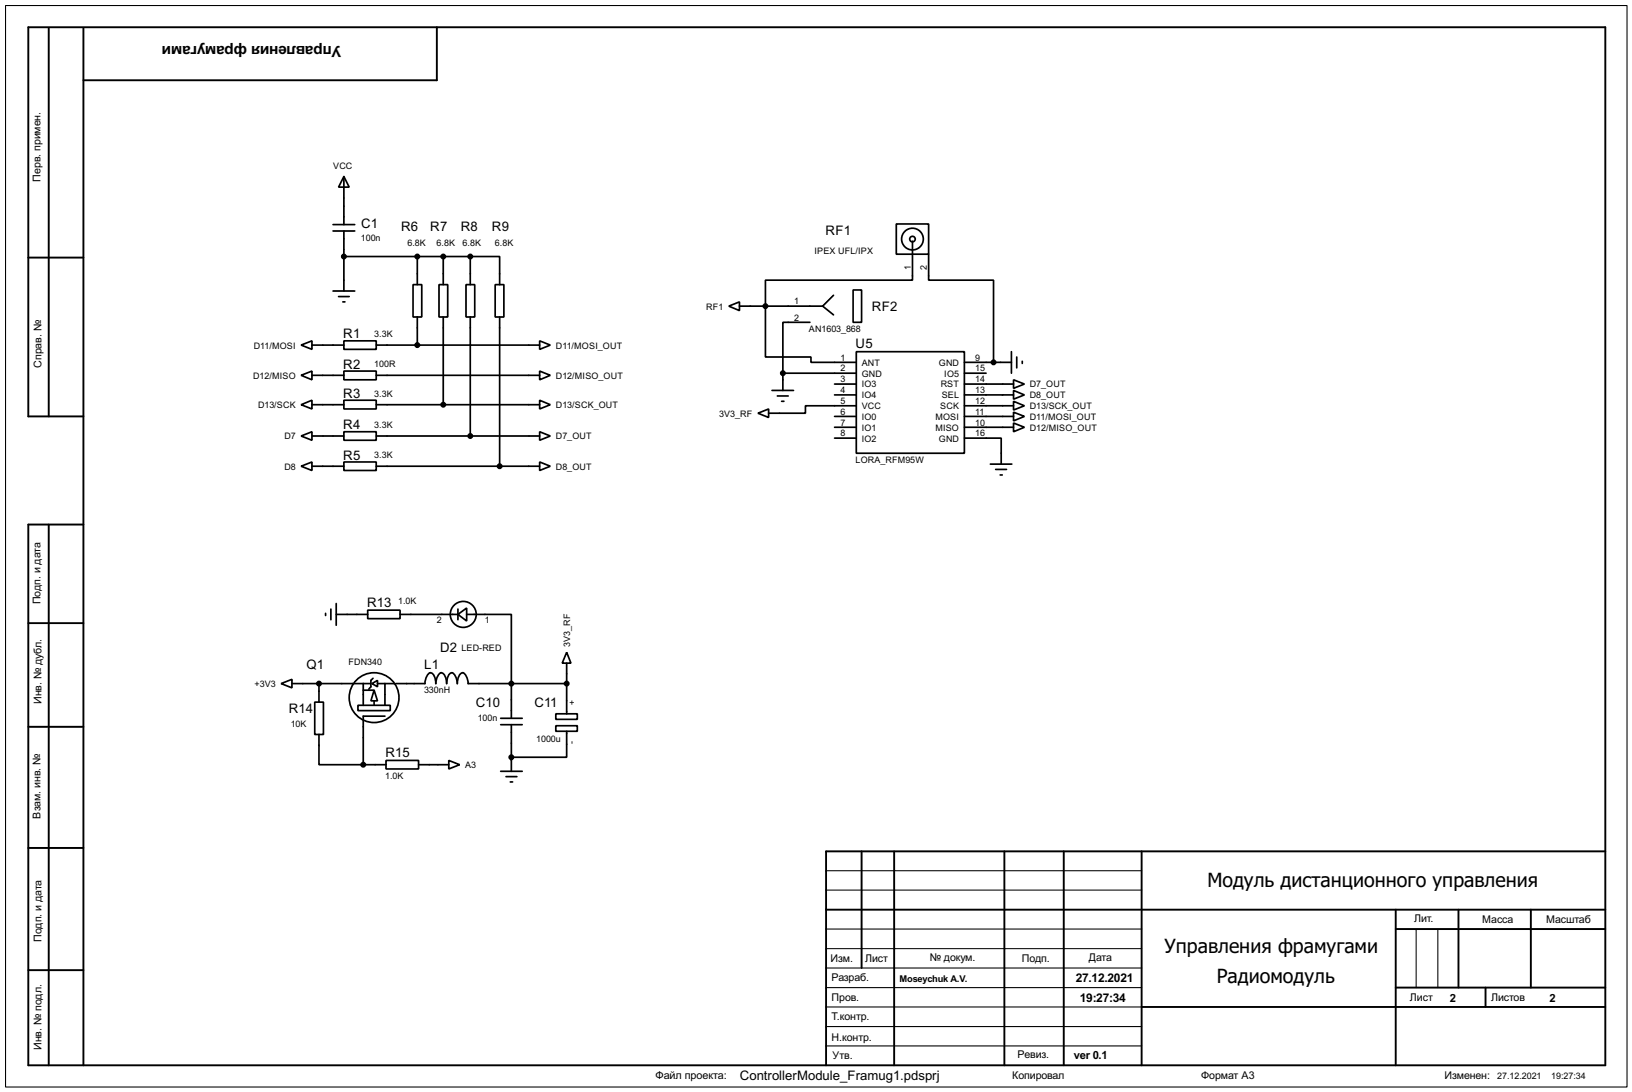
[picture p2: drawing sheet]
<svg xmlns="http://www.w3.org/2000/svg" width="383mm" height="256mm" viewBox="0 0 383 256" stroke-linecap="round" stroke-linejoin="round" font-family="sans-serif">
<path d="M1.3 1.3h381v254h-381zM194.1 218.2h74.2M194.1 209.1h74.2M194.1 204.5h74.2M332.8 218.2v13.8M337.9 218.2v13.8M194.1 222.8h74.2M194.1 232h74.2M194.1 236.5h74.2M194.1 227.4h74.2M194.1 241.1h74.2M194.1 245.7h74.2" fill="none" stroke="#000" stroke-width=".25"/>
<g fill="none" stroke="#000" stroke-width=".45">
<path d="M11.5 6.7v91.1M19.6 6.7v243.5M102.7 6.4v12.5h-83.1M6.7 60.5h12.9M19.6 97.8h-12.9v-91.4h370.5v243.8h-370.5v-127h12.9M11.5 123.2v127M6.7 146.4h12.9M6.7 170.7h12.9M6.7 199.2h12.9M202.5 200v27.4M210.1 200v50.2M236 200v50.2"/>
<path d="M250 200v50.2M268.3 200v50.2M377.2 200h-183.1v50.2M194.1 213.7h183.1M328 213.7v36.5M328 218.2h49.2M342.7 213.7v18.3M359.7 213.7v18.3M6.7 227.9h12.9M268.3 236.5h108.9M328 232h49.2M349.1 232v4.5"/>
</g>
<g fill="none" stroke="#000" stroke-width=".4">
<path d="M78.3 54.3h5.1M78.3 52.8h5.1M80.8 41.5l1.3 2.5h-2.5zM80.8 41.5v11.3M80.8 54.3v14.1M210.6 52.6h7.6v7.1h-7.6zM214.4 56.7v9.1h-34.5v18.1h10.7v1.2h10.6M218.2 59.7v6.1h15.3v19.3M78.3 68.4h5.1M79.6 69.7h2.5M80.6 70.9h.5M80.8 60.3h29.7"/>
<path d="M97.1 66.9h2v7.6h-2zM98.1 60.3v6.6M98.1 74.5v6.6M103.2 66.9h2v7.6h-2zM104.2 60.3v6.6M104.2 74.5v20.6M109.5 66.9h2.1v7.6h-2.1zM110.5 60.3h6.9v6.6M110.5 60.3v6.6M110.5 74.5v27.9M116.4 66.9h2v7.6h-2zM117.4 74.5v35"/>
<path d="M171.3 71.9l2.5-1v2.1zM173.8 71.9h19.5M190.3 75.7h-6.3v12M193.3 71.9l2.6 2.1M195.9 69.4l-2.6 2.5M200.5 68.1h2v7.6h-2zM70.8 81.1l2.5-1v2zM70.8 88.2l2.5-1v2zM70.8 95.1l2.5-1.1v2.1zM73.3 81.1h7.5M73.3 88.2h7.5M73.3 95.1h7.5"/>
<path d="M80.8 80.1h7.6v2h-7.6zM80.8 87.2h7.6v2h-7.6zM80.8 94h7.6v2.1h-7.6zM88.4 81.1h38.4M88.4 88.2h38.4M88.4 95.1h38.4M126.8 80.1l2.5 1-2.5 1zM126.8 87.2l2.5 1-2.5 1zM126.8 94l2.5 1.1-2.5 1zM178.1 97.1l2.5-1v2zM181.4 91.7h5.1M182.7 93h2.5"/>
<path d="M183.7 94.3h.5M184 87.7v4M184 87.7h17.2M196.1 97.8h5.1M196.1 92.8h5.1M196.1 90.2h5.1M201.2 82.6h25.4v23.9h-25.4zM201.2 95.3h-11.9v1.8h-8.7M226.6 87.7h5.1M226.6 95.3h11.6M226.6 97.8h11.6M226.6 92.8h11.6"/>
<path d="M226.6 90.2h11.6M226.6 85.1h11.1M237.7 82.6v5.1M238.2 94.3l2.5 1-2.5 1zM238.2 99.4l2.5 1-2.5 1zM238.2 96.8l2.5 1-2.5 1.1zM238.2 91.7l2.5 1.1-2.5 1zM238.2 89.2l2.5 1-2.5 1zM238.9 83.9v2.5M240.2 84.9v.5M70.8 102.4l2.5-1v2zM70.8 109.5l2.5-1v2z"/>
<path d="M73.3 102.4h7.5M73.3 109.5h7.5M80.8 101.4h7.6v2h-7.6zM80.8 108.5h7.6v2h-7.6zM88.4 102.4h38.4M88.4 109.5h38.4M126.8 101.4l2.5 1-2.5 1zM126.8 108.5l2.5 1-2.5 1zM196.1 100.4h5.1M196.1 102.9h5.1M226.6 102.9h8.7v6.1M226.6 100.4h11.6"/>
<path d="M232.7 109h5.1M234 110.3h2.5M235 111.6h.5M76.5 144.1v.5M77.8 143.1v2.5M79 144.3h7.4M79 141.8v5.1M86.4 143.3h7.6v2h-7.6zM87.7 159.3l-.5 .5v1.5l-.5 .6M94 144.3h13.6M107.6 144.3l2.1-1.5v3.1zM107.6 143.1v2.5"/>
<path d="M109.7 144.3h10.5v24.4M133.2 153.2l1 2.6h-2.1zM133.2 155.8v11.9M66.1 160.6l2.5-1v2zM68.6 160.6h18.6M74 164.9h2v7.6h-2zM75 172.5v7.1h10.4M75 160.6v4.3M84.1 165.7h7.6v1.2h-7.6zM85.4 179.6h5.3M85.4 160.6v5.1M85.4 162.1h2.5"/>
<path d="M87.4 160.6l1.3-.8v1.5zM87.9 162.1l.8 2.5h-1.5zM87.9 164.6v1.1M88.7 160.6h4.1M90.5 168.2h-5.1v11.4M90.5 160.6v5.1M90.7 178.6h7.7v2h-7.7zM93 160.6h6.9l.2-1.3a1.82 1.82 0 0 1 1-1.3 2.31 2.31 0 0 1 1.3 2.6l.2-1.3a1.82 1.82 0 0 1 1.1-1.3 2.37 2.37 0 0 1 1.3 2.6v-.7a2.08 2.08 0 0 1 1.2-1.9 2.75 2.75 0 0 1 1.3 2.6 2.37 2.37 0 0 1 1.3-2.6 2.75 2.75 0 0 1 1.2 2.6h23.2M98.4 179.6h7.1M105.5 178.6l2.5 1-2.5 1zM117.7 170.2h5M117.7 168.7h5"/>
<path d="M120.2 170.2v11M130.6 167.7h5.1v1.3h-5.1zM130.6 170.5h5.1v1.3h-5.1zM133.2 171.8v6.1h-13M117.7 181.2h5M118.9 182.4h2.6M119.9 183.7h.6"/>
<circle cx="214.4" cy="56.2" r="2.55"/>
<circle cx="214.4" cy="56.2" r=".65"/>
<circle cx="108.8" cy="144.3" r="3.1"/>
<circle cx="87.9" cy="163.9" r="5.9"/>
</g>
<g fill="#000" stroke="#000" stroke-width=".4">
<circle cx="80.8" cy="60.3" r=".5"/>
<circle cx="98" cy="60.3" r=".5"/>
<circle cx="104.1" cy="60.3" r=".5"/>
<circle cx="110.5" cy="60.3" r=".5"/>
<circle cx="179.8" cy="71.9" r=".5"/>
<circle cx="98" cy="81.1" r=".5"/>
<circle cx="104.1" cy="95.1" r=".5"/>
<circle cx="183.9" cy="87.7" r=".5"/>
<circle cx="233.4" cy="85.1" r=".5"/>
<circle cx="110.5" cy="102.4" r=".5"/>
<circle cx="117.4" cy="109.5" r=".5"/>
<circle cx="74.9" cy="160.6" r=".5"/>
<circle cx="85.3" cy="179.6" r=".5"/>
<circle cx="120.1" cy="177.9" r=".5"/>
<circle cx="120.1" cy="160.6" r=".5"/>
<circle cx="133.1" cy="160.6" r=".5"/>
</g>
<g font-size="5.6">
<text x="283.7" y="208.3">Модуль дистанционного управления</text>
<text x="273.7" y="223.8">Управления фрамугами</text>
<text x="285.9" y="230.9">Радиомодуль</text>
</g>
<text font-size="4.1" x="80.1" y="10.8" transform="rotate(-180 80.1 10.8)">Управления фрамугами</text>
<g font-size="3.5">
<text x="84.9" y="53.6">C1</text>
<text x="94.3" y="54.3">R6</text>
<text x="101.1" y="54.3">R7</text>
<text x="108.3" y="54.3">R8</text>
<text x="115.6" y="54.3">R9</text>
<text x="194" y="55.3">RF1</text>
<text x="204.9" y="73.2">RF2</text>
<text x="80.7" y="79.5">R1</text>
<text x="201.1" y="81.8">U5</text>
<text x="80.7" y="86.6">R2</text>
<text x="80.7" y="93.5">R3</text>
<text x="80.7" y="100.9">R4</text>
<text x="80.7" y="108">R5</text>
<text x="86.3" y="142.5">R13</text>
<text x="103.4" y="153.2">D2</text>
<text x="72" y="157.2">Q1</text>
<text x="99.7" y="157.2">L1</text>
<text x="67.9" y="167.6">R14</text>
<text x="111.8" y="166.1">C10</text>
<text x="125.6" y="166">C11</text>
<text x="90.6" y="177.8">R15</text>
<text x="173.8" y="253.6">ControllerModule_Framug1.pdsprj</text>
</g>
<g font-size="3.2">
<text x="252.8" y="230.7">27.12.2021</text>
<text x="253.8" y="235.4">19:27:34</text>
</g>
<g font-size="3">
<text x="340.7" y="235.4">2</text>
<text x="364.1" y="235.4">2</text>
<text x="252.4" y="248.8">ver 0.1</text>
</g>
<text font-size="2.9" x="154" y="253.5">Файл проекта:</text>
<g font-size="2.8">
<text x="9.5" y="42.7" transform="rotate(-90 9.5 42.7)">Перв. примен.</text>
<text x="9.7" y="86.4" transform="rotate(-90 9.7 86.4)">Справ. №</text>
<text x="9.5" y="142" transform="rotate(-90 9.5 142)">Подп. и дата</text>
<text x="9.7" y="165.4" transform="rotate(-90 9.7 165.4)">Инв. № дубл.</text>
<text x="9.5" y="192.3" transform="rotate(-90 9.5 192.3)">Взам. инв. №</text>
<text x="9.8" y="221.2" transform="rotate(-90 9.8 221.2)">Подп. и дата</text>
<text x="332.3" y="216.5">Лит.</text>
<text x="348.3" y="216.8">Масса</text>
<text x="363.3" y="216.8">Масштаб</text>
<text x="195.1" y="225.9">Изм.</text>
<text x="203.3" y="225.9">Лист</text>
<text x="218.5" y="225.7">№ докум.</text>
<text x="240.1" y="225.9">Подп.</text>
<text x="255.8" y="225.7">Дата</text>
<text x="195.4" y="230.5">Разраб.</text>
<text x="195.4" y="235.1">Пров.</text>
<text x="195.4" y="239.6">Т.контр.</text>
<text x="331.3" y="235.1">Лист</text>
<text x="350.3" y="235.1">Листов</text>
<text x="195.4" y="244.5">Н.контр.</text>
<text x="9.8" y="246.6" transform="rotate(-90 9.8 246.6)">Инв. № подл.</text>
<text x="195.6" y="248.8">Утв.</text>
<text x="239.1" y="248.5">Ревиз.</text>
<text x="237.8" y="253.5">Копировал</text>
<text x="282.2" y="253.5">Формат А3</text>
<text x="339.4" y="253.5">Изменен:</text>
</g>
<text font-size="2.5" x="211.4" y="230.6">Moseychuk A.V.</text>
<g font-size="2.4">
<text x="78.3" y="39.7">VCC</text>
<text x="84.8" y="56.5">100n</text>
<text x="95.8" y="57.7">6.8K</text>
<text x="102.6" y="57.7">6.8K</text>
<text x="108.7" y="57.7">6.8K</text>
<text x="116.3" y="57.7">6.8K</text>
<text x="191.4" y="59.8">IPEX UFL/IPX</text>
<text x="214" y="63.4" transform="rotate(-90 214 63.4)">1</text>
<text x="217.8" y="63.4" transform="rotate(-90 217.8 63.4)">2</text>
<text x="186.6" y="71.5">1</text>
<text x="165.9" y="72.7">RF1</text>
<text x="186.6" y="75.3">2</text>
<text x="190.1" y="78">AN1603_868</text>
<text x="59.6" y="81.8">D11/MOSI</text>
<text x="88" y="79.2">3.3K</text>
<text x="130.6" y="81.8">D11/MOSI_OUT</text>
<text x="59.5" y="88.9">D12/MISO</text>
<text x="88" y="86.3">100R</text>
<text x="130.6" y="88.9">D12/MISO_OUT</text>
<text x="197.5" y="89.8">3</text>
<text x="197.5" y="87.3">2</text>
<text x="197.5" y="84.7">1</text>
<text x="202.5" y="88.5">GND</text>
<text x="202.5" y="85.9">ANT</text>
<text x="220.6" y="85.9">GND</text>
<text x="221.9" y="88.5">IO5</text>
<text x="229.2" y="89.8">14</text>
<text x="229.2" y="87.3">15</text>
<text x="229.2" y="84.7">9</text>
<text x="60.6" y="95.9">D13/SCK</text>
<text x="88" y="93.2">3.3K</text>
<text x="130.6" y="95.9">D13/SCK_OUT</text>
<text x="197.5" y="94.9">5</text>
<text x="197.5" y="92.4">4</text>
<text x="202.5" y="93.6">IO4</text>
<text x="202.5" y="91">IO3</text>
<text x="221" y="91">RST</text>
<text x="221.3" y="93.6">SEL</text>
<text x="229.2" y="92.4">13</text>
<text x="229.2" y="94.9">12</text>
<text x="242" y="93.6">D8_OUT</text>
<text x="242" y="91">D7_OUT</text>
<text x="88" y="100.6">3.3K</text>
<text x="169" y="97.9">3V3_RF</text>
<text x="197.5" y="100">7</text>
<text x="197.5" y="97.4">6</text>
<text x="202.5" y="101.2">IO1</text>
<text x="202.5" y="98.6">IO0</text>
<text x="202.5" y="96.1">VCC</text>
<text x="219.8" y="101.2">MISO</text>
<text x="219.8" y="98.6">MOSI</text>
<text x="220.9" y="96.1">SCK</text>
<text x="229.2" y="100">10</text>
<text x="229.2" y="97.4">11</text>
<text x="242" y="96.1">D13/SCK_OUT</text>
<text x="242" y="101.2">D12/MISO_OUT</text>
<text x="242" y="98.6">D11/MOSI_OUT</text>
<text x="66.8" y="103.2">D7</text>
<text x="88" y="107.7">3.3K</text>
<text x="130.6" y="103.2">D7_OUT</text>
<text x="197.5" y="102.5">8</text>
<text x="202.5" y="103.7">IO2</text>
<text x="220.6" y="103.7">GND</text>
<text x="229.2" y="102.5">16</text>
<text x="66.8" y="110.3">D8</text>
<text x="130.6" y="110.3">D8_OUT</text>
<text x="201" y="108.7">LORA_RFM95W</text>
<text x="93.6" y="142">1.0K</text>
<text x="102.7" y="146.3">2</text>
<text x="114" y="146.3">1</text>
<text x="108.4" y="152.9">LED-RED</text>
<text x="134" y="151.9" transform="rotate(-90 134 151.9)">3V3_RF</text>
<text x="59.8" y="161.4">+3V3</text>
<text x="81.9" y="156.3">FDN340</text>
<text x="99.7" y="162.8">330nH</text>
<text x="133.7" y="164.4" transform="rotate(90 133.7 164.4)">+</text>
<text x="68.3" y="170.8">10K</text>
<text x="112.3" y="169.5">100n</text>
<text x="126" y="174.3">1000u</text>
<text x="133.9" y="174" transform="rotate(90 133.9 174)">-</text>
<text x="90.5" y="182.9">1.0K</text>
<text x="109.3" y="180.4">A3</text>
<text x="351.8" y="253.3">27.12.2021</text>
<text x="364.5" y="253.3">19:27:34</text>
</g>
</svg>
